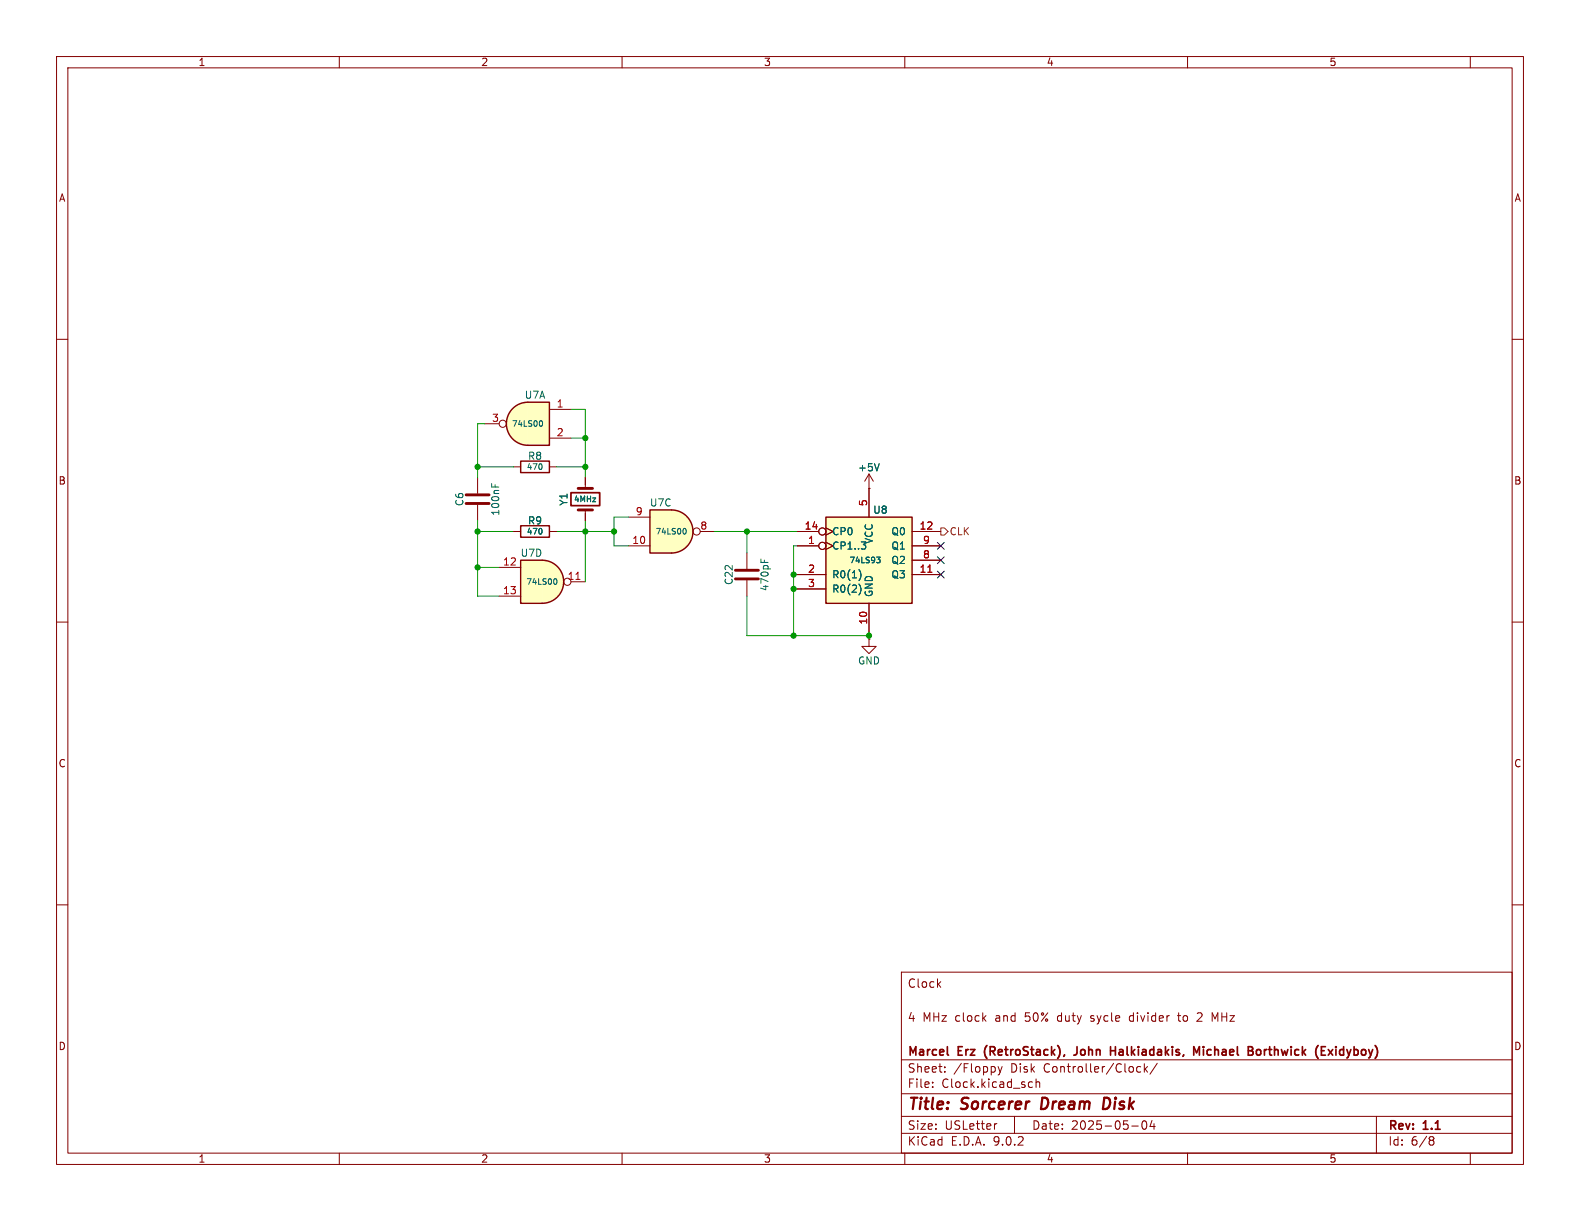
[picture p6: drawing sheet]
<svg xmlns="http://www.w3.org/2000/svg" width="279mm" height="216mm" viewBox="0 0 279 216" stroke-linecap="round" stroke-linejoin="round" font-family="sans-serif">
<g fill="none" stroke="#840000" stroke-width=".18">
<path d="M10 10h259.4v195.9h-259.4zM12 12h255.4v191.9h-255.4zM60 10v2M110 10v2M160 10v2M210 10v2M260 10v2M10 60h2M267.4 60h2M90.8 82.6h1.3M97.2 82.6h1.2M153.7 86.4h.1"/>
<path d="M153.7 83.8l-.8 1.3M153.7 83.8l.7 1.3M153.7 83.8v2.6M10 110h2M267.4 110h2M10 160h2M159.4 171.9h108v32h-108zM165.9 174l.5 .6M166.4 173.6l-.6 .6M199.8 179.7v.7M208.2 179.6h.6M208.4 179.1v1.3l.2 .2"/>
<path d="M212.3 179.1l-.6 .1M212.5 179.7l-.9 .9h1M214.4 179.1l.5 1.1 .5-1.1M267.4 160h2M159.4 197.4h108M159.4 193.4h108M159.4 187.4h108M164.9 192.1v.2M164.9 191.4v.1M167.1 189.4v.2M167.1 188.7v.1M176.3 198.7l-.3 .1"/>
<path d="M176.5 188.6l.4 1M176.9 189.6l-.2 .3-.2 .2M177.2 188.6l-.3 1M179.4 197.4v3M182.1 191.3l.5 .1M182.6 192.2l-.5 .1M183.2 191.4l.2-.1 .4 .1 .1 .9M183.2 190.8v1.5M200.1 199.1h1.2M201.7 188.7l-.4-.1-.3 .3v.4l.1 .2h.6M202.1 198.3l.2-.1a.81 .81 0 0 1 .6 .6 .81 .81 0 0 1-.3 .8l-.2 .1a.81 .81 0 0 1-.3-1.4zM202.4 188.1v1.5"/>
<path d="M202.5 189l.4 .6M202.9 188.6l-.5 .6M203.7 198.1l-.3 1.1h.9M204.1 198.7v1M204.6 188l-1.2 1.9M243.4 197.4v6.5M60 203.9v2M110 203.9v2M159.4 200.4h108M160 203.9v2M210 203.9v2M253 201l.4 .1 .2 .2-.3 .3"/>
<path d="M253 201.6h.3M253.3 201.6l.2 .2 .1 .4-.2 .2-.4 .1M260 203.9v2"/>
</g>
<path d="M184.3 194.1l-.2 2h.5M196 194.2l-.7-.1-.3 2h.5l.5-.3" fill="none" stroke="#840000" stroke-width=".4"/>
<path d="M167.6 186.5l.1 .1M174.2 185.5v1M190.5 185.1v1a.48 .48 0 0 1-.6 .5M196.4 185.8h.8M197.2 185.1v1.5M211.1 186.6v-1.5l.5 1 .5-1v1.5M212.8 185.1v.1M212.8 185.6v1M222.3 185.6h.4l.3 .3v.4l-.3 .3-.4-.1-.1-.2v-.4zM234.9 185.6l.8 1M235.7 185.6l-.8 1" fill="none" stroke="#840000" stroke-width=".3"/>
<path d="M92.1 81.5h5.1v2.1h-5.1z" fill="none" stroke="#840000" stroke-width=".25"/>
<path d="M95.8 82.2v.6M155.5 82l-.4 1.3" fill="none" stroke="#006464" stroke-width=".18"/>
<path d="M146 91.4h15.3v15.3h-15.3z" fill="#ffffc2"/>
<path d="M146 91.4h15.3v15.3h-15.3z" fill="none" stroke="#840000" stroke-width=".25"/>
<g fill="none" stroke="#840000" stroke-width=".18">
<path d="M84.5 84.5v2.7M84.5 89.3v2.8M103.5 84.5v1.9M103.5 90.2v1.9M132.1 97.8v2.8M141 94h3.8M141 96.5h3.8M146 93.3l1.3 .7-1.3 .6M146 95.9l1.3 .6-1.3 .7M153.7 86.4v5M161.3 94h5.1M161.3 96.5h5.1"/>
<path d="M161.3 99.1h5.1M132.1 102.6v2.8M141 101.6h5M141 104.1h5M153.7 113v1.3h1.2l-1.2 1.3-1.3-1.3h1.3M153.7 113h.1M153.7 106.7v5.1M161.3 101.6h5.1"/>
<circle cx="145.4" cy="94" r=".63"/>
<circle cx="145.4" cy="96.5" r=".63"/>
</g>
<path d="M86.9 85.5v.6M87.5 85.7v.4M134.6 98.8v.7M135.2 99v.5M152.3 95.8h.8M153.1 96.9l-.1 .1M155 98.5h.6l-.3 .4 .3 .1v.3l-.2 .2h-.2M151.9 100.8a1.49 1.49 0 0 1 0 1.8M151.9 103.3a1.49 1.49 0 0 1 0 1.8" fill="none" stroke="#006464" stroke-width=".18"/>
<path d="M164.1 101.2h.7" fill="none" stroke="#a90000" stroke-width=".18"/>
<path d="M82.4 87.5h4.1M82.4 89h4.1M102.2 90.2h2.6M102.2 86.4h2.6M130 100.8h4.1M130 102.4h4.1" fill="none" stroke="#840000" stroke-width=".51"/>
<path d="M101 87.1h5v2.3h-5z" fill="none" stroke="#840000" stroke-width=".3"/>
<path d="M118.7 90.2a3.8 3.8 0 0 1 3.8 3.8 3.8 3.8 0 0 1-3.8 3.8z" fill="#ffffc2" stroke="#ffffc2" stroke-width=".18"/>
<path d="M114.9 90.2h3.8v7.6h-3.8z" fill="#ffffc2"/>
<path d="M92.1 93h5.1v2h-5.1zM114.9 90.2h3.8a3.8 3.8 0 0 1 3.8 3.8 3.8 3.8 0 0 1-3.8 3.8h-3.8z" fill="none" stroke="#840000" stroke-width=".25"/>
<g fill="none" stroke="#840000" stroke-width=".18">
<path d="M90.8 94h1.3M97.2 94h1.2M111.1 91.4h3.8M111.1 96.5h3.8M123.8 94h2.6"/>
<circle cx="123.2" cy="94" r=".63"/>
</g>
<path d="M95.8 93.6v.6M121 93.4a.53 .53 0 0 1 .4 .5 .53 .53 0 0 1-.4 .5" fill="none" stroke="#006464" stroke-width=".18"/>
<path d="M95.9 99.1a3.8 3.8 0 0 1 3.8 3.8 3.8 3.8 0 0 1-3.8 3.8z" fill="#ffffc2" stroke="#ffffc2" stroke-width=".18"/>
<path d="M92.1 99.1h3.8v7.6h-3.8z" fill="#ffffc2"/>
<path d="M92.1 99.1h3.8a3.8 3.8 0 0 1 3.8 3.8 3.8 3.8 0 0 1-3.8 3.8h-3.8z" fill="none" stroke="#840000" stroke-width=".25"/>
<g fill="none" stroke="#840000" stroke-width=".18">
<path d="M88.3 100.3h3.8M88.3 105.4h3.8M101 102.9h2.5"/>
<circle cx="100.3" cy="102.9" r=".63"/>
</g>
<path d="M101.8 102.5h.8" fill="none" stroke="#a90000" stroke-width=".18"/>
<path d="M98.1 102.3a.53 .53 0 0 1 .4 .5 .53 .53 0 0 1-.4 .5" fill="none" stroke="#006464" stroke-width=".18"/>
<path d="M90.7 72.2a3.8 3.8 0 0 1 2.6-1.1v7.6a3.8 3.8 0 0 1-3.5-2.3 3.8 3.8 0 0 1 .9-4.2z" fill="#ffffc2" stroke="#ffffc2" stroke-width=".18"/>
<path d="M93.3 71.1h3.9v7.6h-3.9z" fill="#ffffc2"/>
<path d="M90.7 72.2a3.8 3.8 0 0 1 2.6-1.1h3.9v7.6h-3.9a3.8 3.8 0 0 1-3.5-2.3 3.8 3.8 0 0 1 .9-4.2z" fill="none" stroke="#840000" stroke-width=".25"/>
<g fill="none" stroke="#840000" stroke-width=".18">
<path d="M85.7 74.9h2.6M97.2 72.4h3.8M97.2 77.5h3.8M90.8 94h1.3M97.2 94h1.2M103.5 84.5v1.2M103.5 90.8v1.3M141 94h3.8M141 96.5h3.8M146 93.3l1.3 .7-1.3 .6M146 95.9l1.3 .6-1.3 .7M153.7 86.4h.1"/>
<path d="M153.7 86.4v5M161.3 94h5.1M161.3 96.5h5.1M161.3 99.1h5.1M141 101.6h5M141 104.1h5M153.7 106.7v5.1M161.3 101.6h5.1"/>
<circle cx="88.9" cy="74.9" r=".63"/>
<circle cx="145.4" cy="94" r=".63"/>
<circle cx="145.4" cy="96.5" r=".63"/>
</g>
<path d="M95.6 74.4a.53 .53 0 0 1 .4 .5 .53 .53 0 0 1-.4 .5M95.8 93.6v.6M152.3 95.8h.8M153.1 96.9l-.1 .1M155 98.5h.6l-.3 .4 .3 .1v.3l-.2 .2h-.2M155.5 82l-.4 1.3M151.9 100.8a1.49 1.49 0 0 1 0 1.8M151.9 103.3a1.49 1.49 0 0 1 0 1.8" fill="none" stroke="#006464" stroke-width=".18"/>
<path d="M166.4 93.3h.6l.6 .7-.6 .6h-.6z" fill="none" stroke="#725600" stroke-width=".18"/>
<g fill="none" stroke="#009600" stroke-width=".18">
<path d="M85.7 74.9h-1.2v9.6M101 72.4h2.5v12.1M101 77.5h2.5M84.5 92.1v13.3h3.8M84.5 82.6h6.3M84.5 94h6.3M98.4 82.6h5.1M98.4 94h10.2M103.5 92.1v10.8M111.1 91.4h-2.5v5.1h2.5M126.4 94h14.6M132.1 94v3.8"/>
<path d="M141 96.5h-.7v15.9M84.5 100.3h3.8M132.1 105.4v7h21.6M140.3 104.1h.7M140.3 101.6h.7M153.7 111.8v1.2"/>
</g>
<path d="M165.8 95.9l1.2 1.2M165.8 98.5l1.2 1.2M167 95.9l-1.2 1.2M167 98.5l-1.2 1.2M165.8 101l1.2 1.2M167 101l-1.2 1.2" fill="none" stroke="#000084" stroke-width=".18"/>
<path d="M164.1 101.2h.7" fill="none" stroke="#a90000" stroke-width=".18"/>
<g fill="#009600" stroke="#009600" stroke-width=".18">
<circle cx="84.5" cy="82.6" r=".46"/>
<circle cx="103.5" cy="77.5" r=".46"/>
<circle cx="84.5" cy="100.3" r=".46"/>
<circle cx="84.5" cy="94" r=".46"/>
<circle cx="108.6" cy="94" r=".46"/>
<circle cx="103.5" cy="94" r=".46"/>
<circle cx="103.5" cy="82.6" r=".46"/>
<circle cx="140.3" cy="101.6" r=".46"/>
<circle cx="132.1" cy="94" r=".46"/>
<circle cx="140.3" cy="112.4" r=".46"/>
<circle cx="153.7" cy="112.4" r=".46"/>
<circle cx="140.3" cy="104.1" r=".46"/>
</g>
<g font-size="2.8" fill="#840000">
<text x="160.4" y="196.8">Title:</text>
<text x="170.1" y="196.8">Sorcerer</text>
<text x="185" y="196.8">Dream</text>
<text x="196.7" y="196.8">Disk</text>
</g>
<g font-size="2.1" fill="#840000">
<text x="160.4" y="174.9">Clock</text>
<text x="160.4" y="180.9">4</text>
<text x="163.1" y="180.9">MHz</text>
<text x="168.9" y="180.9">clock</text>
<text x="176.2" y="180.9">and</text>
<text x="181.5" y="180.9">50%</text>
<text x="187.4" y="180.9">duty</text>
<text x="193.4" y="180.9">sycle</text>
<text x="200.4" y="180.9">divider</text>
<text x="209.2" y="180.9">to</text>
<text x="212.7" y="180.9">2</text>
<text x="215.5" y="180.9">MHz</text>
<text x="160.4" y="189.9">Sheet:</text>
<text x="160.4" y="187.1">Marcel</text>
<text x="168.6" y="189.9">/Floppy</text>
<text x="169.5" y="187.1">Erz</text>
<text x="174.7" y="187.1">(RetroStack),</text>
<text x="178.8" y="189.9">Disk</text>
<text x="184.7" y="189.9">Controller/Clock/</text>
<text x="191.3" y="187.1">John</text>
<text x="198.2" y="187.1">Halkiadakis,</text>
<text x="213.5" y="187.1">Michael</text>
<text x="223.8" y="187.1">Borthwick</text>
<text x="236.3" y="187.1">(Exidyboy)</text>
<text x="160.4" y="192.6">File:</text>
<text x="166.5" y="192.6">Clock.kicad_sch</text>
<text x="160.4" y="202.8">KiCad</text>
<text x="160.4" y="200">Size:</text>
<text x="167.1" y="200">USLetter</text>
<text x="168.1" y="202.8">E.D.A.</text>
<text x="175.7" y="202.8">9.0.2</text>
<text x="182.4" y="200">Date:</text>
<text x="189.4" y="200">2025-05-04</text>
<text x="245.4" y="200.2">Rev:</text>
<text x="245.4" y="202.8">Id:</text>
<text x="249.5" y="202.8">6/8</text>
<text x="251.8" y="200.2">1.1</text>
</g>
<g font-size="1.8" fill="#840000">
<text x="35" y="11.9">1</text>
<text x="85" y="11.9">2</text>
<text x="135" y="11.9">3</text>
<text x="185" y="11.9">4</text>
<text x="235" y="11.9">5</text>
<text x="10.3" y="35.9">A</text>
<text x="267.7" y="35.9">A</text>
<text x="10.3" y="85.9">B</text>
<text x="267.7" y="85.9">B</text>
<text x="10.3" y="135.9">C</text>
<text x="267.7" y="135.9">C</text>
<text x="10.3" y="185.9">D</text>
<text x="267.7" y="185.9">D</text>
<text x="35" y="205.8">1</text>
<text x="85" y="205.8">2</text>
<text x="135" y="205.8">3</text>
<text x="185" y="205.8">4</text>
<text x="235" y="205.8">5</text>
</g>
<g font-size="1.8" fill="#006464">
<text x="92.7" y="70.7">U7A</text>
<text x="93.3" y="81.5">R8</text>
<text x="151.6" y="83.5">+5V</text>
<text x="82.1" y="89.6" transform="rotate(-90 82.1 89.6)">C6</text>
<text x="100.6" y="89.5" transform="rotate(-90 100.6 89.5)">Y1</text>
<text x="114.8" y="89.8">U7C</text>
<text x="88.5" y="91.3" transform="rotate(-90 88.5 91.3)">100nF</text>
<text x="93.3" y="92.9">R9</text>
<text x="147.1" y="94.8">CP0</text>
<text x="154.3" y="91">U8</text>
<text x="157.5" y="94.8">Q0</text>
<text x="92" y="98.7">U7D</text>
<text x="147.1" y="97.4">CP1..3</text>
<text x="154.5" y="96.3" transform="rotate(-90 154.5 96.3)">VCC</text>
<text x="157.5" y="97.4">Q1</text>
<text x="157.5" y="99.9">Q2</text>
<text x="129.8" y="103.5" transform="rotate(-90 129.8 103.5)">C22</text>
<text x="136.1" y="104.6" transform="rotate(-90 136.1 104.6)">470pF</text>
<text x="147.1" y="102.5">R0(1)</text>
<text x="147.1" y="105">R0(2)</text>
<text x="154.5" y="105.7" transform="rotate(-90 154.5 105.7)">GND</text>
<text x="157.5" y="102.5">Q3</text>
<text x="151.6" y="117.7">GND</text>
</g>
<g font-size="1.8" fill="#a90000">
<text x="86.9" y="74.7">3</text>
<text x="98.4" y="72.1">1</text>
<text x="98.4" y="77.2">2</text>
<text x="153.4" y="89.6" transform="rotate(-90 153.4 89.6)">5</text>
<text x="112.3" y="91.2">9</text>
<text x="123.8" y="93.7">8</text>
<text x="142.2" y="93.7">14</text>
<text x="162.5" y="93.7">12</text>
<text x="88.9" y="100.1">12</text>
<text x="111.7" y="96.3">10</text>
<text x="142.8" y="96.3">1</text>
<text x="142.8" y="101.3">2</text>
<text x="162.5" y="101.3">11</text>
<text x="163.1" y="96.3">9</text>
<text x="163.1" y="98.8">8</text>
<text x="88.9" y="105.2">13</text>
<text x="100.3" y="102.6">11</text>
<text x="142.8" y="103.9">3</text>
<text x="153.4" y="110.5" transform="rotate(-90 153.4 110.5)">10</text>
</g>
<text font-size="1.8" fill="#725600" x="167.8" y="94.8">CLK</text>
<g font-size="1.4" fill="#006464">
<text x="90.4" y="75.7">74LS00</text>
<text x="93.1" y="83.3">470</text>
<text x="101.4" y="89">4MHz</text>
<text x="93.1" y="94.7">470</text>
<text x="115.8" y="94.7">74LS00</text>
<text x="150.1" y="99.8">74LS93</text>
<text x="93" y="103.6">74LS00</text>
</g>
</svg>
